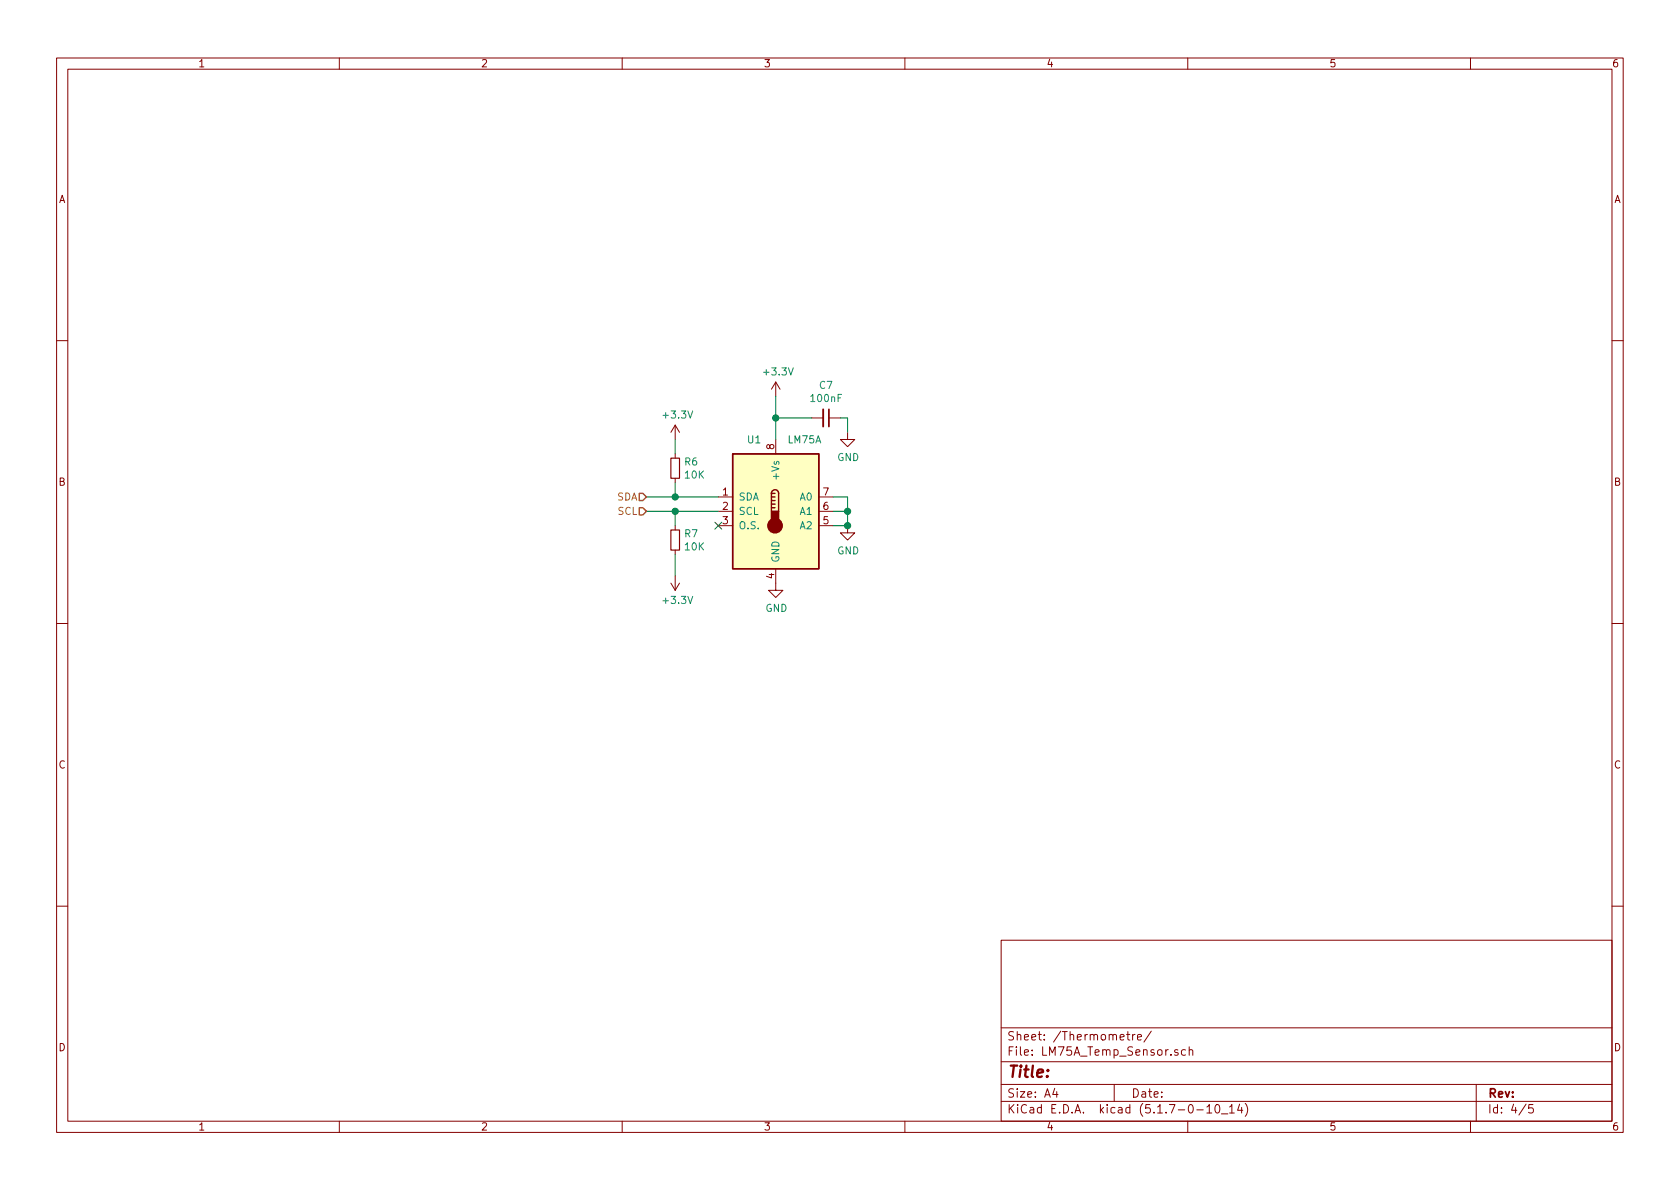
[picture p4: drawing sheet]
<svg xmlns="http://www.w3.org/2000/svg" width="297mm" height="210mm" viewBox="0 0 297 210" stroke-linecap="round" stroke-linejoin="round" font-family="sans-serif">
<g fill="none" stroke="#840000" stroke-width=".18">
<path d="M10 10.3h277v189.9h-277zM12 12.2h273v186.1h-273zM60 10.3v1.9M110 10.3v1.9M160 10.3v1.9M210 10.3v1.9M260 10.3v1.9M10 60.2h2M119.4 75.2v2.5M119.4 75.2l-.8 1.2M119.4 75.2l.7 1.2M137.2 67.6v2.5"/>
<path d="M137.2 77.7v2.6M137.2 67.6l-.8 1.2M137.2 67.6l.7 1.2M143.5 73.9h2M146.6 73.9h2M149.9 76.4v1.3h1.2l-1.2 1.3-1.3-1.3h1.3M285 60.2h2M119.4 80.3v.7M119.4 84.6v.7M119.4 93v.7M119.4 97.3v.7M127 87.9h2.5"/>
<path d="M127 90.4h2.5M127 93h2.5M144.8 87.9h2.5M144.8 90.4h2.5M144.8 93h2.5M149.9 93v1.2h1.2l-1.2 1.3-1.3-1.3h1.3M10 110.3h2M118.6 103.1l.8 1.3M119.4 101.8v2.6M120.1 103.1l-.7 1.3M137.2 100.6v3.8h1.2l-1.2 1.3-1.3-1.3h1.3M285 110.3h2"/>
<path d="M10 160.2h2M177 166.3h108v32h-108zM285 160.2h2M60 198.3v1.9M110 198.3v1.9M160 198.3v1.9M177 194.8h108M177 191.8h108M177 187.8h108M177 181.8h108M186.5 192.5l-.4 1h1M186.8 193v1"/>
<path d="M197 191.8v3M199.2 182.9h.6M199.4 182.4v1.3l.4 .2M200.3 182.9v1M200.7 182.9l-.4 .3M201.1 183.4l.7-.1v-.3l-.5-.1-.2 .2 .1 .7h.6M203.6 182.3l-1.3 2M208.3 185.7a.37 .37 0 0 0-.6 .1v.2l.6 .2v.1l-.2 .3-.4-.1M209.6 185.7l-.4-.1-.3 .3 .1 .6 .2 .1 .4-.1M210 198.3v1.9M210.3 185.7a.37 .37 0 0 1 .6 .1v.8M210.3 185.1v1.5"/>
<path d="M211.6 196.3h1.2M213.4 195.8l.4-.5v1.5M213.4 196.8h.8M215 195.4l.3-.1a.94 .94 0 0 1 0 1.5 .8 .8 0 0 1-.6-.6 .8 .8 0 0 1 .3-.8zM216 197h1.1M217.4 195.8l.4-.5v1.5M217.4 196.8h.8M219.2 195.2l-.4 1.1h.9M219.5 195.8v1M220.2 195.1a1.71 1.71 0 0 1 0 2.3M260 198.3v1.9M261 191.8v6.5"/>
<path d="M269.8 195.2l-1.2 2M271 195.3h-.7v.7l.2-.1 .5 .1 .1 .2-.1 .5-.2 .1-.5-.1"/>
</g>
<path d="M129.5 80.3h15.3v20.3h-15.3z" fill="#ffffc2" stroke="#ffffc2" stroke-width=".18"/>
<path d="M129.5 80.3h15.3v20.3h-15.3zM136.4 87.2a.63 .63 0 0 1 .6-.6 .63 .63 0 0 1 .7 .6v3.2M136.4 89.8h.6M136.4 89.1h.6M136.4 88.5h.6M136.4 87.9h.6M136.4 87.2v3.2M136.4 87.2h.6" fill="none" stroke="#840000" stroke-width=".25"/>
<g fill="#840000" stroke="#840000" stroke-width=".25">
<path d="M136.4 90.4h1.3v1.9h-1.3z"/>
<circle cx="137" cy="93" r="1.27"/>
</g>
<path d="M118.6 93.7h1.5v3.6h-1.5zM118.6 81h1.5v3.6h-1.5z" fill="none" stroke="#840000" stroke-width=".2"/>
<path d="M145.5 72.4v3" fill="none" stroke="#840000" stroke-width=".33"/>
<path d="M146.6 72.4v3" fill="none" stroke="#840000" stroke-width=".3"/>
<path d="M119.4 77.7v2.6M137.2 70.1v7.6M137.2 73.9h6.3M148.6 73.9h1.3v2.5M114.3 90.4h12.7M114.3 87.9h12.7M119.4 85.3v2.6M119.4 90.4v2.6M119.4 98v3.8M147.3 87.9h2.6v5.1h-2.6M147.3 90.4h2.6" fill="none" stroke="#008400" stroke-width=".18"/>
<path d="M113 87.2h.7l.6 .7-.6 .6h-.7zM113 89.8h.7l.6 .6-.6 .7h-.7z" fill="none" stroke="#848400" stroke-width=".25"/>
<g fill="#008400" stroke="#008400" stroke-width=".25">
<circle cx="149.9" cy="93" r=".51"/>
<circle cx="149.9" cy="90.4" r=".51"/>
<circle cx="119.4" cy="87.9" r=".51"/>
<circle cx="119.4" cy="90.4" r=".51"/>
<circle cx="137.2" cy="73.9" r=".51"/>
</g>
<path d="M126.4 92.3l1.2 1.3M127.6 92.3l-1.2 1.3" fill="none" stroke="#000084" stroke-width=".18"/>
<text font-size="2.8" fill="#840000" x="178" y="190.5">Title:</text>
<g font-size="2.1" fill="#840000">
<text x="178" y="184">Sheet: /Thermometre/</text>
<text x="178" y="186.7">File: LM75A_Temp_Sensor.sch</text>
<text x="178" y="196.9">KiCad E.D.A. kicad (5.1.7-0-10_14)</text>
<text x="178" y="194.1">Size: A4</text>
<text x="200" y="194.1">Date:</text>
<text x="263" y="194.1">Rev:</text>
<text x="263" y="196.9">Id: 4/5</text>
</g>
<g font-size="1.8" fill="#840000">
<text x="35" y="11.9">1</text>
<text x="85" y="11.9">2</text>
<text x="135" y="11.9">3</text>
<text x="185" y="11.9">4</text>
<text x="235" y="11.9">5</text>
<text x="285" y="11.9">6</text>
<text x="10.4" y="35.9">A</text>
<text x="285.4" y="35.9">A</text>
<text x="136.9" y="79.5" transform="rotate(-90 136.9 79.5)">8</text>
<text x="10.4" y="85.9">B</text>
<text x="127.8" y="87.6">1</text>
<text x="145.6" y="87.6">7</text>
<text x="285.4" y="85.9">B</text>
<text x="127.8" y="90.2">2</text>
<text x="127.8" y="92.7">3</text>
<text x="145.6" y="92.7">5</text>
<text x="145.6" y="90.2">6</text>
<text x="136.9" y="102.3" transform="rotate(-90 136.9 102.3)">4</text>
<text x="10.4" y="135.9">C</text>
<text x="285.4" y="135.9">C</text>
<text x="10.4" y="185.9">D</text>
<text x="285.4" y="185.9">D</text>
<text x="35" y="199.9">1</text>
<text x="85" y="199.9">2</text>
<text x="135" y="199.9">3</text>
<text x="185" y="199.9">4</text>
<text x="235" y="199.9">5</text>
<text x="285" y="199.9">6</text>
</g>
<g font-size="1.8" fill="#008484">
<text x="135.2" y="66.4">+3.3V</text>
<text x="143.5" y="71.1">100nF</text>
<text x="144.9" y="68.8">C7</text>
<text x="117.4" y="74">+3.3V</text>
<text x="121.1" y="82.3">R6</text>
<text x="132.2" y="78.4">U1</text>
<text x="139.3" y="78.4">LM75A</text>
<text x="148" y="81.5">GND</text>
<text x="121.2" y="84.6">10K</text>
<text x="130.6" y="88.5">SDA</text>
<text x="137.8" y="84.5" transform="rotate(-90 137.8 84.5)">+Vs</text>
<text x="141.5" y="88.5">A0</text>
<text x="121.1" y="95">R7</text>
<text x="130.6" y="91.1">SCL</text>
<text x="130.6" y="93.6">O.S.</text>
<text x="141.5" y="93.6">A2</text>
<text x="141.5" y="91.1">A1</text>
<text x="121.2" y="97.3">10K</text>
<text x="137.8" y="99.6" transform="rotate(-90 137.8 99.6)">GND</text>
<text x="148" y="98">GND</text>
<text x="117.4" y="106.8">+3.3V</text>
<text x="135.3" y="108.2">GND</text>
</g>
<g font-size="1.8" fill="#848400">
<text x="109" y="88.5">SDA</text>
<text x="109.2" y="91.1">SCL</text>
</g>
</svg>
